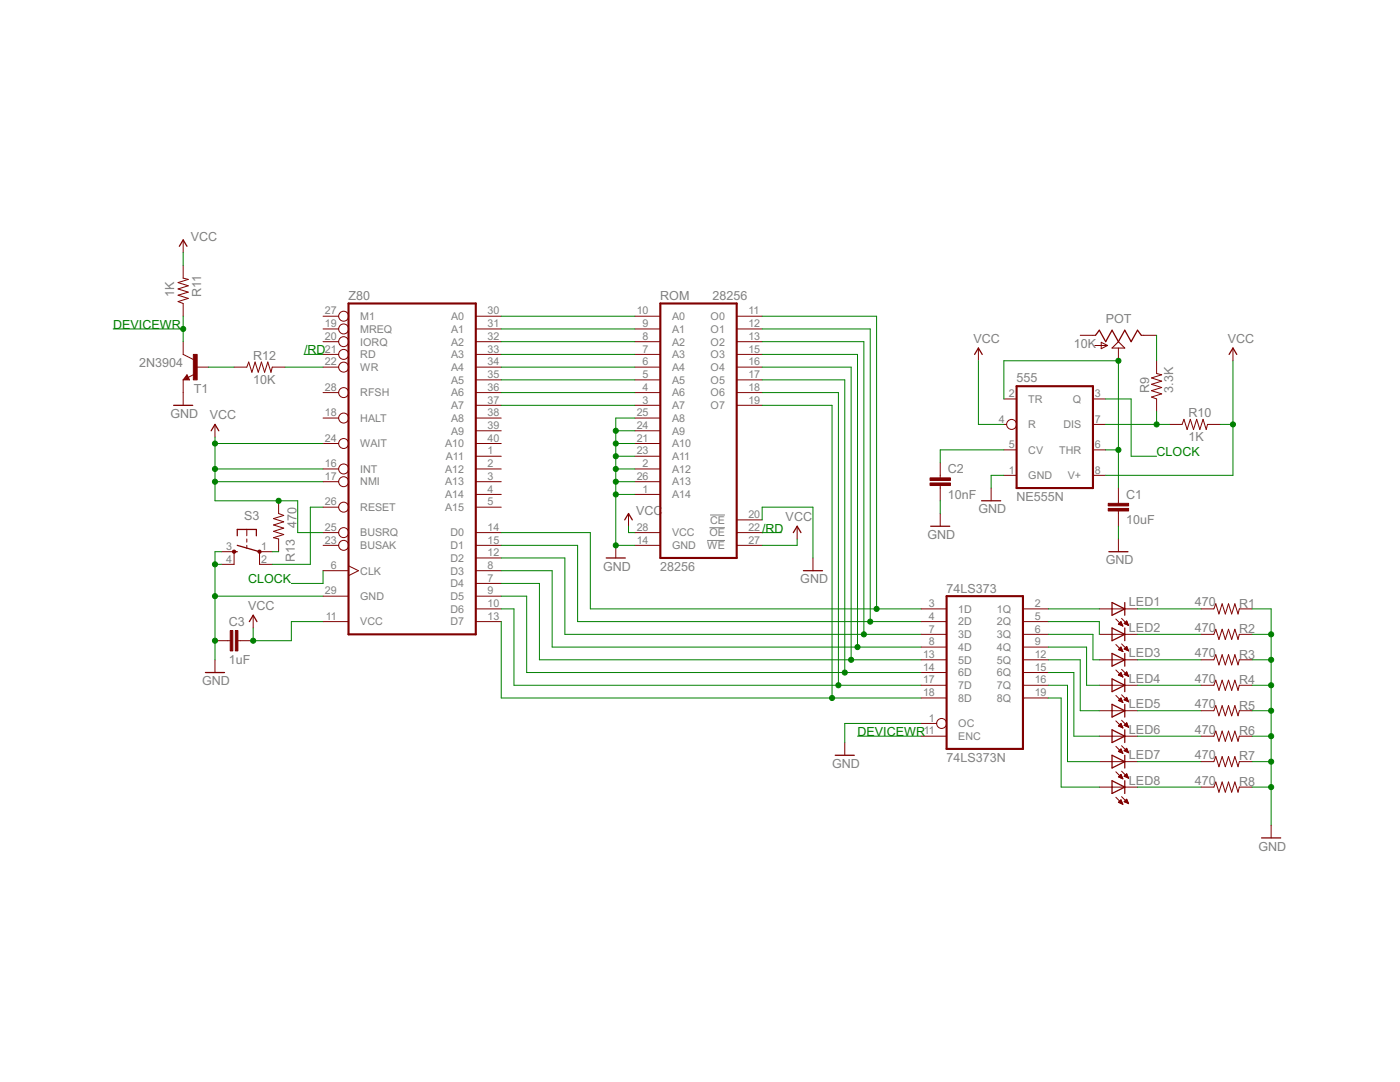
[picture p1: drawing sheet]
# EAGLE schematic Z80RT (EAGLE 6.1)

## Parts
74LS373  74LS373N  [DIL20]
555  NE555N  [DIL08-ROUND]
C1  10uF  CAP  [E5-5]
C2  10nF  CAP  [E5-5]
C3  1uF  CAP  [E5-5]
LED1  LED5MM  [LED5MM]
LED2  LED5MM  [LED5MM]
LED3  LED5MM  [LED5MM]
LED4  LED5MM  [LED5MM]
LED5  LED5MM  [LED5MM]
LED6  LED5MM  [LED5MM]
LED7  LED5MM  [LED5MM]
LED8  LED5MM  [LED5MM]
POT  10K  POT-RV16AF-20  [POT_ALPHA_RV16AF-20]
R1  470  RESISTORPTH-1/4W  [AXIAL-0.4]
R2  470  RESISTORPTH-1/4W  [AXIAL-0.4]
R3  470  RESISTORPTH-1/4W  [AXIAL-0.4]
R4  470  RESISTORPTH-1/4W  [AXIAL-0.4]
R5  470  RESISTORPTH-1/4W  [AXIAL-0.4]
R6  470  RESISTORPTH-1/4W  [AXIAL-0.4]
R7  470  RESISTORPTH-1/4W  [AXIAL-0.4]
R8  470  RESISTORPTH-1/4W  [AXIAL-0.4]
R9  3.3K  RESISTORPTH-1/4W  [AXIAL-0.4]
R10  1K  RESISTORPTH-1/4W  [AXIAL-0.4]
R11  1K  RESISTORPTH-1/4W  [AXIAL-0.4]
R12  10K  RESISTORPTH-1/4W  [AXIAL-0.4]
R13  470  RESISTORPTH-1/4W  [AXIAL-0.4]
ROM  28256  [DIL28]
S3  TAC_SWITCHPTH  [TACTILE-PTH]
T1  2N3904  [TO92]
Z80  Z80CPU  [DIL40]

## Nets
/RD: ROM.22(!OE) Z80.21(RD)
CLOCK: 555.3(Q) Z80.6(CLK)
DEVICEWR: 74LS373.11(ENC) R11.P$1 T1.1(C)
GND: 74LS373.1(OC) 555.1(GND) C1.- C2.- C3.- R1.P$2 R2.P$2 R3.P$2 R4.P$2 R5.P$2 R6.P$2 R7.P$2 R8.P$2 ROM.1(A14) ROM.2(A12) ROM.14(GND) ROM.20(!CE) ROM.21(A10) ROM.23(A11) ROM.24(A9) ROM.25(A8) ROM.26(A13) S3.3 S3.4 T1.3(E) Z80.29(GND)
N$1: R12.P$2 Z80.22(WR)
N$5: 74LS373.3(1D) ROM.11(O0) Z80.14(D0)
N$12: 74LS373.4(2D) ROM.12(O1) Z80.15(D1)
N$14: 74LS373.7(3D) ROM.13(O2) Z80.12(D2)
N$15: 74LS373.8(4D) ROM.15(O3) Z80.8(D3)
N$16: 74LS373.13(5D) ROM.16(O4) Z80.7(D4)
N$17: 74LS373.14(6D) ROM.17(O5) Z80.9(D5)
N$18: 74LS373.17(7D) ROM.18(O6) Z80.10(D6)
N$19: 74LS373.18(8D) ROM.19(O7) Z80.13(D7)
N$21: ROM.10(A0) Z80.30(A0)
N$22: ROM.9(A1) Z80.31(A1)
N$23: ROM.8(A2) Z80.32(A2)
N$24: ROM.7(A3) Z80.33(A3)
N$25: ROM.6(A4) Z80.34(A4)
N$26: ROM.5(A5) Z80.35(A5)
N$27: ROM.4(A6) Z80.36(A6)
N$28: ROM.3(A7) Z80.37(A7)
N$29: R12.P$1 T1.2(B)
N$31: LED1.K(C) R1.P$1
N$32: LED2.K(C) R2.P$1
N$33: LED3.K(C) R3.P$1
N$34: LED4.K(C) R4.P$1
N$35: LED5.K(C) R5.P$1
N$36: LED6.K(C) R6.P$1
N$37: LED7.K(C) R7.P$1
N$38: S3.2 Z80.26(RESET)
N$39: R13.P$2 S3.1
N$40: LED8.K(C) R8.P$1
N$41: 555.7(DIS) R9.P$1 R10.P$1
N$42: 555.2(TR) 555.6(THR) C1.+ POT.2(S)
N$43: 555.5(CV) C2.+
N$44: 74LS373.2(1Q) LED1.A
N$45: POT.3(E) R9.P$2
N$46: 74LS373.5(2Q) LED2.A
N$47: 74LS373.6(3Q) LED3.A
N$48: 74LS373.9(4Q) LED4.A
N$49: 74LS373.12(5Q) LED5.A
N$50: 74LS373.15(6Q) LED6.A
N$51: 74LS373.16(7Q) LED7.A
N$52: 74LS373.19(8Q) LED8.A
VCC: 555.4(R) 555.8(V+) C3.+ R10.P$2 R11.P$2 R13.P$1 ROM.27(!WE) ROM.28(VCC) Z80.11(VCC) Z80.16(INT) Z80.17(NMI) Z80.24(WAIT) Z80.25(BUSRQ)
Unconnected: POT.1(A) Z80.1(A11) Z80.2(A12) Z80.3(A13) Z80.4(A14) Z80.5(A15) Z80.18(HALT) Z80.19(MREQ) Z80.20(IORQ) Z80.23(BUSAK) Z80.27(M1) Z80.28(RFSH) Z80.38(A8) Z80.39(A9) Z80.40(A10)

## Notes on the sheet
- DEVICEWR
- /RD
- CLOCK
- /RD
- CLOCK
- DEVICEWR

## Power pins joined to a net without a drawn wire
GND: 74LS373.10(GND)
VCC: 74LS373.20(VCC)

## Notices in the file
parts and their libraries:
SparkFun: Licensing: CC v3.0 Share-Alike You are welcome to use this library for commercial purposes.
